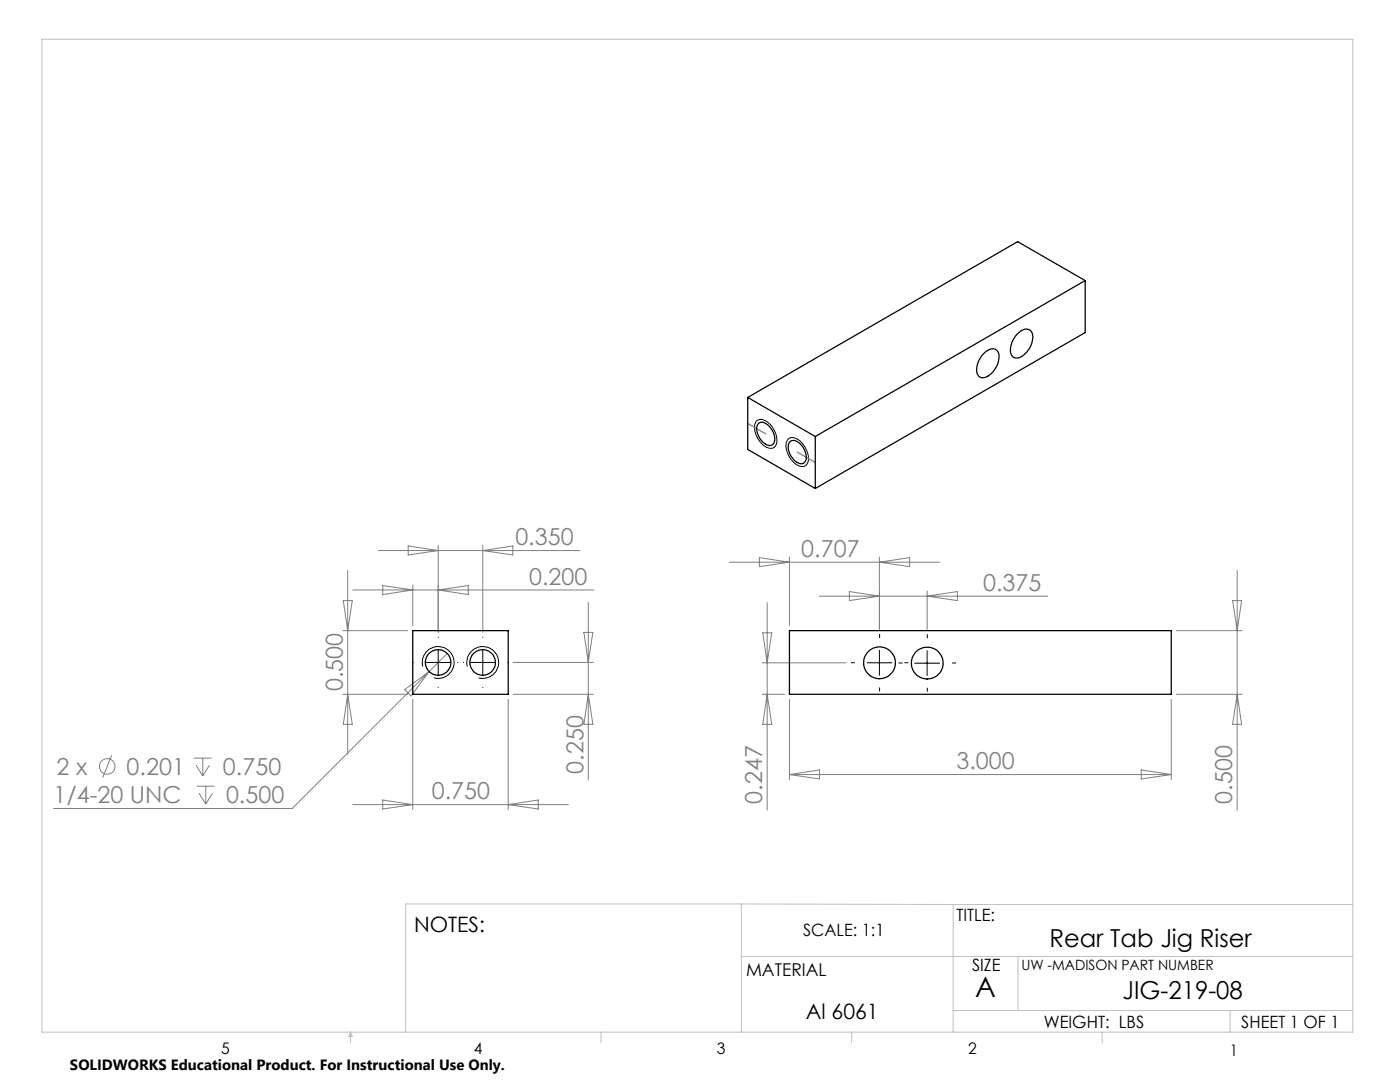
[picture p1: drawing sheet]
<svg xmlns="http://www.w3.org/2000/svg" width="279mm" height="216mm" viewBox="0 0 279 216" stroke-linecap="round" stroke-linejoin="round" font-family="sans-serif">
<g fill="none" stroke="#808080" stroke-width=".2">
<path d="M68.5 119.8h1.8l-.9 6zM69.4 113.8v36.7M70.4 117.7h48.1M75.5 109.9h40.2M76.4 116.8l6 .9-6 .9zM81.5 108.9l6 1-6 .8zM82.4 116.7v8.1M87.5 108.8v17.4M87.5 117.7l6-.9v1.8zM96.3 108.8v17.4M96.3 109.9l6-1v1.8zM145.6 112.2h41.9"/>
<path d="M151.6 111.3l6 .9-6 .9zM157.6 111.2v13.6M163.5 119h45.6M169.5 118l6 1-6 .8zM175.5 111.2v14.4M175.5 112.2l6-.9v1.8zM185 117.9v7.7M185 119l6.1-1v1.8zM246 119.8h1.8l-.9 6zM246.9 113.8v47.8M68.4 138.5h13M68.4 125.8h13"/>
<path d="M69.4 138.5l.9 6h-1.8zM80.8 137.6l4.9-3.6-3.7 4.9zM82.4 139.6v21.9M89.3 130.4l-31 30.9h-47.6M101.4 139.6v21.9M102.4 132.2h16M102.4 138.5h16M116.5 126.2h1.8l-.9 6zM117.4 138.5l.9 6h-1.8zM117.4 120.2v35.4M152.1 138.5h4.5M152.1 132.3h16.7"/>
<path d="M152.2 126.3h1.8l-.9 6zM153.1 138.5l.9 6h-1.8zM153.1 120.3v41.3M157.6 139.6v15.9M233.8 139.6v15.9M234.8 138.5h13.1M234.8 125.8h13.1M246.9 138.5l.9 6h-1.8zM22.3 150.7l-1.8 4.5M38.7 151.3h3.5M39.1 152.7l1.4 2.1M39.3 156.9h3.5"/>
<path d="M39.7 158.3l1.4 2.1M40.5 151.3v3.5M41.1 156.9v3.5M41.8 152.7l-1.3 2.1M42.4 158.3l-1.3 2.1M76.4 159.6l6 .9-6 .9zM157.6 154.6h76.2M157.6 154.6l5.9-1v1.8zM227.8 153.6l6 1-6 .8zM70.4 160.5h43M101.4 160.5l6-.9v1.8z"/>
<circle cx="21.4" cy="152.9" r="1.56"/>
</g>
<path d="M150.9 84.1a1.72 1.72 0 0 1 2.5 .3 4.3 4.3 0 0 1 1.4 4.5 1.49 1.49 0 0 1-2.3 0 4.4 4.4 0 0 1-1.7-4.6zM157.2 87.7l.1-.1a1.96 1.96 0 0 1 2.8 .8 4 4 0 0 1 .9 4.2 1.65 1.65 0 0 1-2.4-.2 4.4 4.4 0 0 1-1.5-4.4zM84.4 133a3.2 3.2 0 0 1 2.8-4 3.2 3.2 0 0 1 3.4 3.5 3.2 3.2 0 0 1-4 2.8M84.9 132.2h5.1M87.5 129.7v5M93.3 133a3.2 3.2 0 0 1 2.8-4 3.2 3.2 0 0 1 3.4 3.5 3.2 3.2 0 0 1-4 2.8M93.8 132.2h5M96.3 129.7v5M173 132.3h5M175.5 129.8v5M182.6 132.3h4.9M185 129.8v5" fill="none" stroke="#000" stroke-width=".2"/>
<g fill="none" stroke="#000" stroke-width=".2" stroke-dasharray="15.2 1.3 1.3 1.3">
<path d="M82.5 132.2h-.1M87.5 127.2v-.1M87.5 137.2h.1M91.4 132.2h-.1M92.5 132.2h.1M96.4 127.2v-.1M96.4 137.2h.1M101.4 132.2h.1M170.5 132.2h-.6M175.5 127.2v-.6M175.5 137.2v.7M180.1 132.3h-.7"/>
<path d="M180.5 132.2h.7M185.1 127.3v-.7M185.1 137.3v.7M190.1 132.3h.6"/>
</g>
<g fill="none" stroke="#c0c0c0" stroke-width=".2">
<path d="M8.4 7.8h261.6v198.2h-261.6zM148 180.4v25.6M148 180.4h-67v25.6M148 190.9h122M148 180.4l42.2 .1M190.2 180.5v25.5M190.2 180.5h79.8M203.2 190.9v10.7M70 206v2.1M70 206l.3 .8h-.7zM119.9 206v2.1M170 206v2.1"/>
<path d="M190.2 201.6h79.8M220 206v2.1M245.5 201.6v4.4"/>
</g>
<path d="M149.2 84.5l3.6 2.1M159.1 90.2l3.6 2.1" fill="none" stroke="#808080" stroke-width=".25"/>
<g fill="none" stroke="#000" stroke-width=".25">
<path d="M216.6 56l-13.5-7.8-53.9 31.1M216.6 56l-53.9 31.1M216.6 56v10.4l-53.9 31.1M149.2 79.3l13.5 7.8M149.2 79.3v10.4l13.5 7.8M196.3 70.6a2.05 2.05 0 0 1 2.6-.7 2.87 2.87 0 0 1-.1 3.4 3.4 3.4 0 0 1-3 2.1 1.89 1.89 0 0 1-.7-2.6l.6-1.4zM203 66.7a2.02 2.02 0 0 1 2.6-.8 2.69 2.69 0 0 1 .1 3.1 4 4 0 0 1-2.9 2.4 1.53 1.53 0 0 1-1.1-2.1l.4-1.4zM151.3 84.6a1.32 1.32 0 0 1 2 .2 3.3 3.3 0 0 1 1.1 3.7 1.2 1.2 0 0 1-1.9-.1 3.6 3.6 0 0 1-1.3-3.6zM157.6 88.2a1.56 1.56 0 0 1 2.3 .6 2.88 2.88 0 0 1 .6 3.5 1.79 1.79 0 0 1-2.3-.9 2.92 2.92 0 0 1-.6-3.2zM162.7 87.1v10.4M82.4 125.8h19v12.7h-19zM157.6 125.8h76.2v12.7h-76.2z"/>
<circle cx="87.4" cy="132.2" r="2.56"/>
<circle cx="96.3" cy="132.2" r="2.56"/>
<circle cx="175.5" cy="132.3" r="3.2"/>
<circle cx="185" cy="132.3" r="3.2"/>
</g>
<text font-size="5.6" x="194.6" y="199">A</text>
<g font-size="4.9">
<text x="209.4" y="188.9">Rear Tab Jig Riser</text>
<text x="224" y="199.4">JIG-219-08</text>
</g>
<g font-size="4.7" fill="#808080">
<text x="102.8" y="108.8">0.350</text>
<text x="159.9" y="111.1">0.707</text>
<text x="105.6" y="116.7">0.200</text>
<text x="196.2" y="117.9">0.375</text>
<text x="68.4" y="137.9" transform="rotate(-90 68.4 137.9)">0.500</text>
<text x="11.3" y="154.6">2 x</text>
<text x="25.3" y="154.6">0.201</text>
<text x="44.5" y="154.6">0.750</text>
<text x="116.4" y="154.3" transform="rotate(-90 116.4 154.3)">0.250</text>
<text x="190.9" y="153.5">3.000</text>
<text x="10.7" y="160.2">1/4-20 UNC</text>
<text x="45.1" y="160.2">0.500</text>
<text x="86.2" y="159.5">0.750</text>
<text x="152.1" y="160.3" transform="rotate(-90 152.1 160.3)">0.247</text>
<text x="245.9" y="160.3" transform="rotate(-90 245.9 160.3)">0.500</text>
</g>
<g font-size="4.2">
<text x="82.6" y="185.9">NOTES:</text>
<text x="160.8" y="203.3">Al 6061</text>
</g>
<text font-size="3.5" x="148.9" y="194.7">MATERIAL</text>
<g font-size="3.4">
<text x="190.9" y="183.8">TITLE:</text>
<text x="160.3" y="186.8">SCALE: 1:1</text>
<text x="194" y="193.8">SIZE</text>
<text x="208.3" y="205.1">WEIGHT: LBS</text>
<text x="247.7" y="205.1">SHEET 1 OF 1</text>
</g>
<g font-size="3.2">
<text x="44.2" y="210.4">5</text>
<text x="94.6" y="210.3">4</text>
<text x="143.1" y="210.4">3</text>
<text x="193.2" y="210.3">2</text>
<text x="245.4" y="210.6">1</text>
</g>
<text font-size="3" x="14" y="213.5">SOLIDWORKS Educational Product. For Instructional Use Only.</text>
<text font-size="2.8" x="203.8" y="193.5">UW -MADISON PART NUMBER</text>
</svg>
